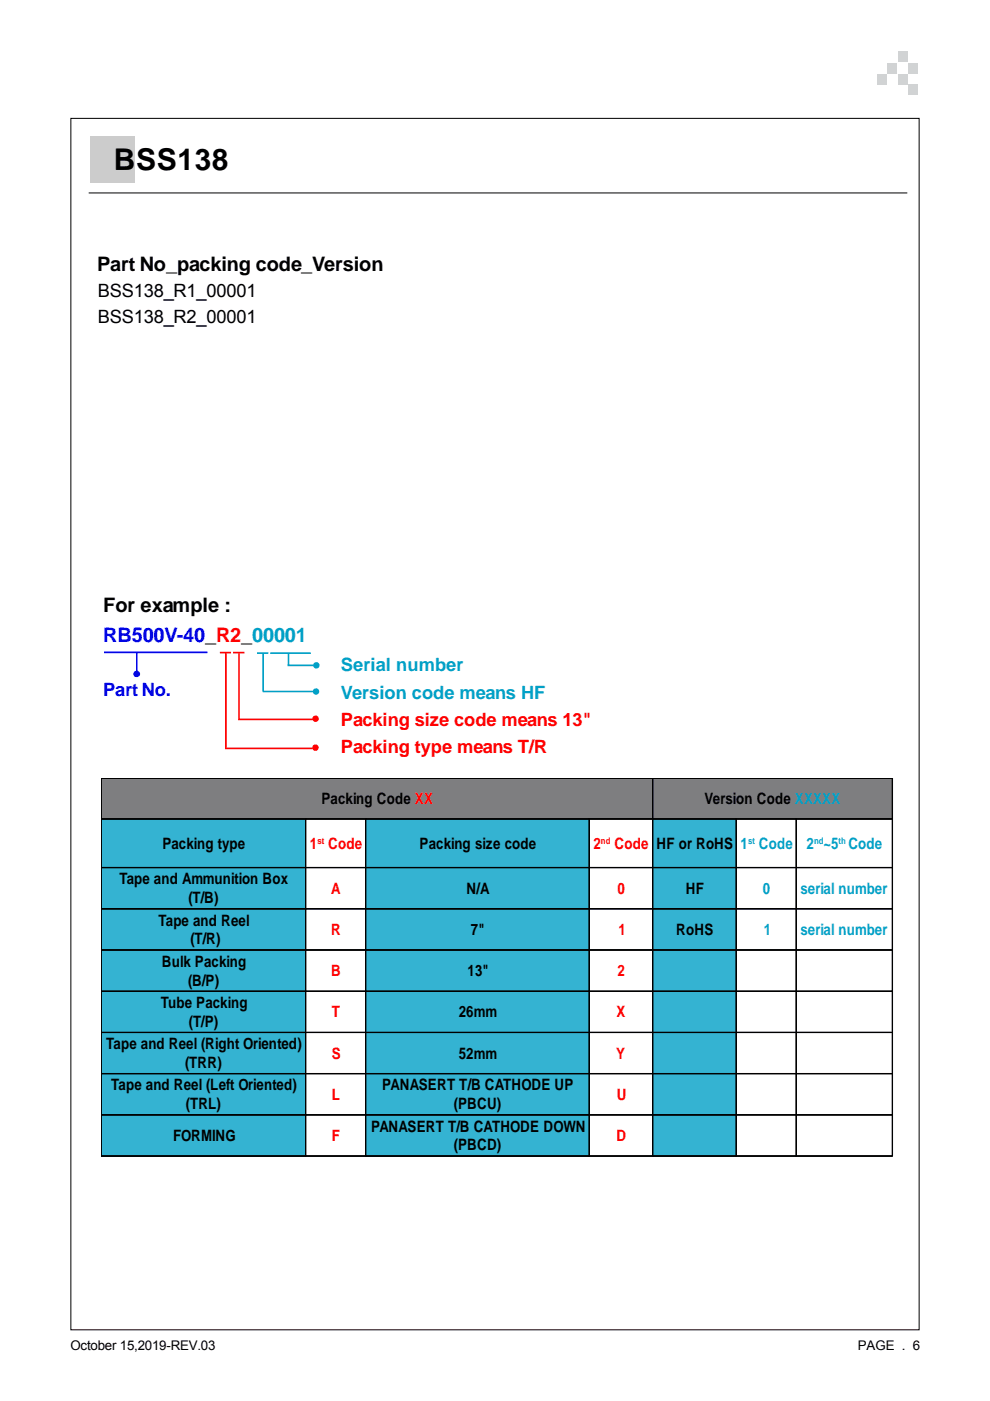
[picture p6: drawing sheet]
<svg xmlns="http://www.w3.org/2000/svg" width="210mm" height="297mm" viewBox="0 0 210 297" stroke-linecap="round" stroke-linejoin="round" font-family="sans-serif">
<path d="M15 25.1h179.9v256.8h-179.9z" fill="none" stroke="#000" stroke-width=".21"/>
<path d="M19.2 29h9.5v9.8h-9.5z" fill="#ccc"/>
<path d="M18.8 40.9h173.6" fill="none" stroke="#000" stroke-width=".21"/>
<path d="M22.1 138.3h21.9M29 138.4v4.4" fill="none" stroke="#00f" stroke-width=".34"/>
<path d="M54.5 138.5h2.4M55.8 138.6v8.1M57.3 138.5h8.6M61.2 138.5v2.7M55.7 146.6h10.7M61 141.1h5.5" fill="none" stroke="#01a0c6" stroke-width=".34"/>
<path d="M46.6 138.4h2.4M47.9 138.4v20.4M49.4 138.4h2.4M50.7 138.5v14M47.7 158.7h18.6M50.5 152.5h15.8" fill="none" stroke="#f00" stroke-width=".34"/>
<circle cx="29" cy="142.9" r=".53" fill="#00f" stroke="#00f" stroke-width=".34"/>
<g fill="#01a0c6" stroke="#01a0c6" stroke-width=".34">
<circle cx="67.1" cy="141.1" r=".51"/>
<circle cx="67" cy="146.6" r=".51"/>
</g>
<g fill="#f00" stroke="#f00" stroke-width=".34">
<circle cx="66.9" cy="152.4" r=".51"/>
<circle cx="66.9" cy="158.5" r=".51"/>
</g>
<g fill="#7e7e80">
<path d="M21.5 165h116.9v8.7h-116.9z"/>
<path d="M138.4 165h50.8v8.7h-50.8z"/>
</g>
<g fill="#34b3d2">
<path d="M21.5 173.7h43.3v10.3h-43.3z"/>
<path d="M77.6 173.7h47.4v10.3h-47.4z"/>
<path d="M138.4 173.7h17.7v10.3h-17.7z"/>
<path d="M21.5 184h43.3v8.7h-43.3z"/>
<path d="M77.6 184h47.4v8.7h-47.4z"/>
<path d="M138.4 184h17.7v8.7h-17.7z"/>
<path d="M21.5 192.7h43.3v8.7h-43.3z"/>
<path d="M77.6 192.7h47.4v8.7h-47.4z"/>
<path d="M138.4 192.7h17.7v8.7h-17.7z"/>
<path d="M21.5 201.4h43.3v8.8h-43.3z"/>
<path d="M77.6 201.4h47.4v8.8h-47.4z"/>
<path d="M138.4 201.4h17.7v8.8h-17.7z"/>
<path d="M21.5 210.2h43.3v8.7h-43.3z"/>
<path d="M77.6 210.2h47.4v8.7h-47.4z"/>
<path d="M138.4 210.2h17.7v8.7h-17.7z"/>
<path d="M21.5 218.9h43.3v8.7h-43.3z"/>
<path d="M77.6 218.9h47.4v8.7h-47.4z"/>
<path d="M138.4 218.9h17.7v8.7h-17.7z"/>
<path d="M21.5 227.6h43.3v8.8h-43.3z"/>
<path d="M77.6 227.6h47.4v8.8h-47.4z"/>
<path d="M138.4 227.6h17.7v8.8h-17.7z"/>
<path d="M21.5 236.4h43.3v8.7h-43.3z"/>
<path d="M77.6 236.4h47.4v8.7h-47.4z"/>
<path d="M138.4 236.4h17.7v8.7h-17.7z"/>
</g>
<g fill="none" stroke="#000" stroke-width=".21">
<path d="M21.4 165h167.8v80.1h-167.8zM21.4 173.6h167.8M64.8 173.6v71.5M77.5 173.6v71.5M124.9 173.6v71.5M125 173.6v71.5M138.4 165v80.1M156.1 173.6v71.5M168.8 173.6v71.5M189.2 165v80.1M21.4 183.9h167.8M21.4 192.7h167.8"/>
<path d="M21.4 201.4h167.8M21.4 210.2h167.8M21.4 218.9h167.8M21.4 227.6h167.8M21.4 236.4h167.8"/>
</g>
<g fill="#d1d3d4">
<path d="M190.4 15.7h2v2.2h-2z"/>
<path d="M192.7 13.4h2v2.1h-2z"/>
<path d="M192.7 18h2v2.1h-2z"/>
<path d="M186.1 15.7h1.9v2.2h-1.9z"/>
<path d="M188.2 13.4h2v2.1h-2z"/>
<path d="M190.4 11h2v2.1h-2z"/>
</g>
<text font-size="6.3" x="24.1" y="36.1">BSS138</text>
<g font-size="4.2">
<text x="20.6" y="57.4">Part No_packing code_Version</text>
<text x="21.9" y="129.9">For example :</text>
</g>
<text font-size="4.2" fill="#00f" x="21.9" y="136.2">RB500V-40_R2_00001</text>
<g font-size="3.9">
<text x="20.8" y="63">BSS138_R1_00001</text>
<text x="20.8" y="68.5">BSS138_R2_00001</text>
</g>
<g font-size="3.9" fill="#01a0c6">
<text x="72.3" y="142.3">Serial number</text>
<text x="72.3" y="148.1">Version code means HF</text>
</g>
<text font-size="3.9" fill="#00f" x="21.9" y="147.6">Part No.</text>
<g font-size="3.9" fill="#f00">
<text x="72.3" y="153.9">Packing size code means 13&quot;</text>
<text x="72.3" y="159.7">Packing type means T/R</text>
</g>
<g font-size="3.3">
<text x="68.2" y="170.5">Packing Code XX</text>
<text x="149.4" y="170.5">Version Code XXXXX</text>
<text x="34.4" y="180">Packing type</text>
<text x="88.9" y="180">Packing size code</text>
<text x="139.2" y="180">HF or RoHS</text>
<text x="25.3" y="187.5">Tape and Ammunition Box</text>
<text x="40" y="191.5">(T/B)</text>
<text x="98.9" y="189.5">N/A</text>
<text x="145.4" y="189.5">HF</text>
<text x="33.6" y="196.2">Tape and Reel</text>
<text x="40.4" y="200.2">(T/R)</text>
<text x="99.8" y="198.2">7&quot;</text>
<text x="143.4" y="198.2">RoHS</text>
<text x="34.3" y="204.9">Bulk Packing</text>
<text x="39.9" y="209">(B/P)</text>
<text x="99.2" y="206.9">13&quot;</text>
<text x="34.1" y="213.7">Tube Packing</text>
<text x="97.3" y="215.7">26mm</text>
<text x="40.1" y="217.7">(T/P)</text>
<text x="22.5" y="222.4">Tape and Reel (Right Oriented)</text>
<text x="39.3" y="226.4">(TRR)</text>
<text x="97.3" y="224.4">52mm</text>
<text x="23.5" y="231.2">Tape and Reel (Left Oriented)</text>
<text x="81" y="231.2">PANASERT T/B CATHODE UP</text>
<text x="39.4" y="235.2">(TRL)</text>
<text x="78.7" y="239.9">PANASERT T/B CATHODE DOWN</text>
<text x="96.2" y="235.2">(PBCU)</text>
<text x="36.7" y="241.9">FORMING</text>
<text x="96.2" y="243.9">(PBCD)</text>
</g>
<g font-size="3.3" fill="#f00">
<text x="65.7" y="180">1 Code</text>
<text x="125.8" y="180">2</text>
<text x="130.3" y="180">Code</text>
<text x="70.2" y="189.5">A</text>
<text x="130.9" y="189.5">0</text>
<text x="70.2" y="198.2">R</text>
<text x="131.2" y="198.2">1</text>
<text x="70.2" y="206.9">B</text>
<text x="130.9" y="206.9">2</text>
<text x="70.3" y="215.7">T</text>
<text x="130.7" y="215.7">X</text>
<text x="70.3" y="224.4">S</text>
<text x="130.6" y="224.4">Y</text>
<text x="70.4" y="233.2">L</text>
<text x="130.8" y="233.2">U</text>
<text x="70.4" y="241.9">F</text>
<text x="130.7" y="241.9">D</text>
</g>
<g font-size="3.3" fill="#02a0c6">
<text x="157" y="180">1 Code</text>
<text x="171" y="180">2 ~5 Code</text>
<text x="161.7" y="189.5">0</text>
<text x="169.7" y="189.5">serial number</text>
<text x="162" y="198.2">1</text>
<text x="169.7" y="198.2">serial number</text>
</g>
<g font-size="2.8">
<text x="15" y="286.3">October 15,2019-REV.03</text>
<text x="181.9" y="286.3">PAGE . 6</text>
</g>
<g font-size="1.9" fill="#f00">
<text x="67.3" y="178.9">st</text>
<text x="127.4" y="178.9">nd</text>
</g>
<g font-size="1.9" fill="#02a0c6">
<text x="158.6" y="178.9">st</text>
<text x="172.6" y="178.9">nd</text>
<text x="177.8" y="178.9">th</text>
</g>
</svg>
